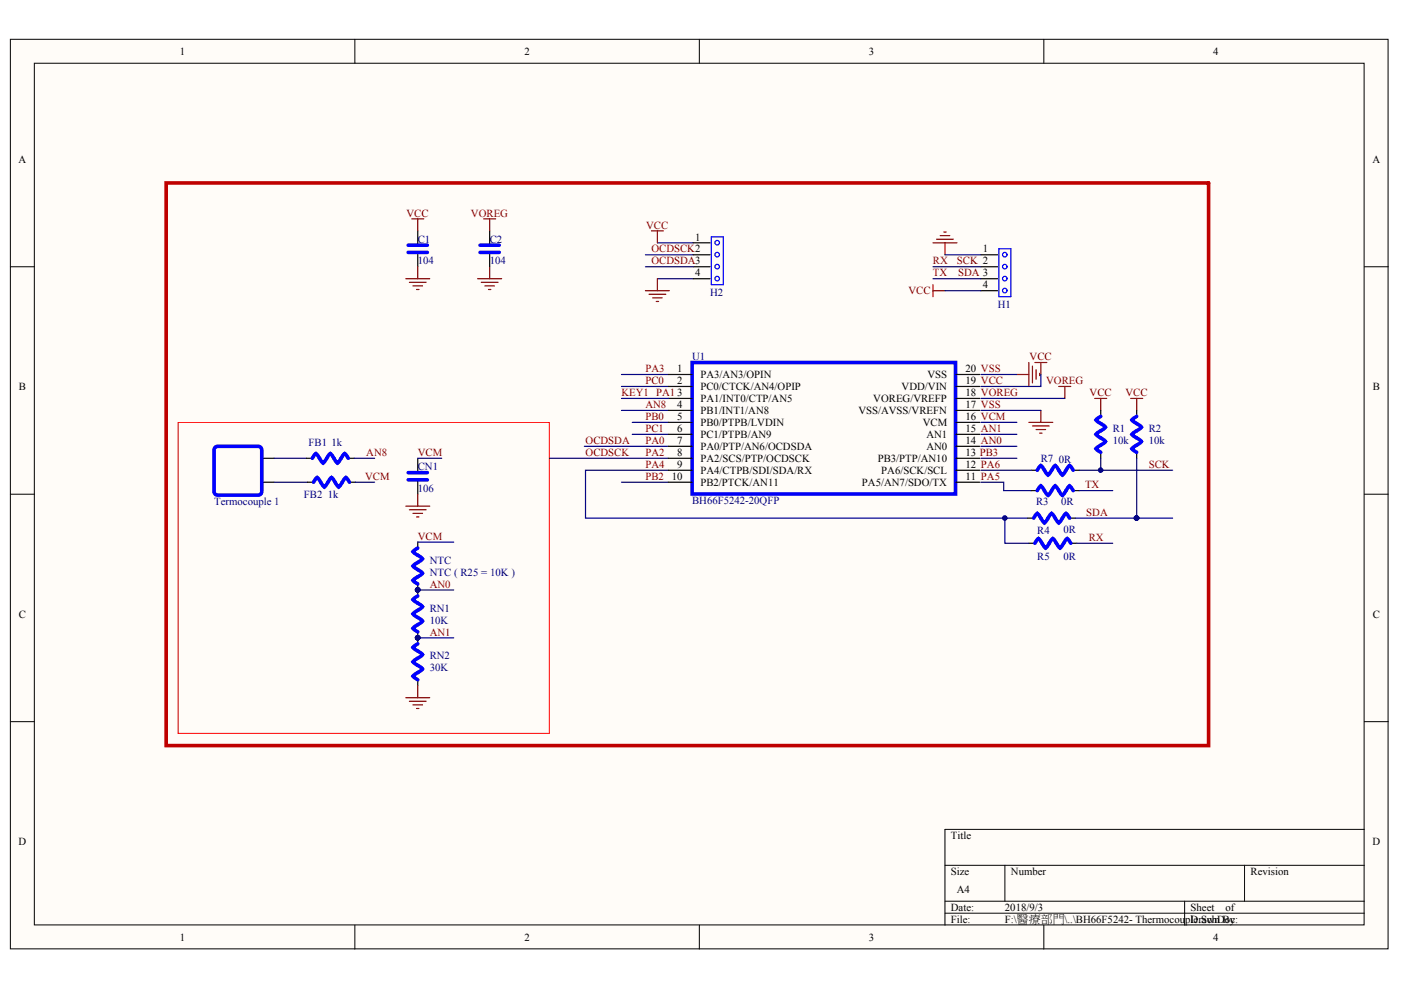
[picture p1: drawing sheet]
# Altium schematic sheet BH66F5242- Thermocouple.SchDoc
size A4

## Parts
C1  value 104  [C0603]  (hidden comment: CAP)
C2  value 104  [C0603]  (hidden comment: CAP)
CN1  value 106  [C0603]  (hidden comment: CAP)
FB1  value 1k  [R0603]  (hidden comment: RESISTOR)
FB2  value 1k  [R0603]  (hidden comment: RESISTOR)
H1  HEADER4  [SIP4_2.0MM]  (value not drawn)  (no BOM)
H2  HEADER4  [HDR1X4]  (value not drawn)  (no BOM)
NTC  Vaule: NTC ( R25 = 10K )  [R0603]  (hidden comment: RES)
R1  Vaule: 10k  [R0603]  (hidden comment: RES)
R2  Vaule: 10k  [R0603]  (hidden comment: RES)
R3  value 0R  [R0603]  (hidden comment: RESISTOR)
R4  value 0R  [R0603]  (hidden comment: RESISTOR)
R5  value 0R  [R0603]  (hidden comment: RESISTOR)
R7  value 0R  [R0603]  (hidden comment: RESISTOR)
RN1  Vaule: 10K  [R0603]  (hidden comment: RES)
RN2  Vaule: 30K  [R0603]  (hidden comment: RES)
Termocouple_1  CONNET*2  [KB396]  (value not drawn)  (no BOM)
U1  BH66F5242-20QFP  [QFN20(4*4)]

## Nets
VCC: C1.2 H1.4 H2.1 R1.2 R2.2
VOREG: C2.2
VSS: C1.1 C2.1 CN1.1 H1.1 H2.4 RN2.1  [also labelled GND]
AN0: NTC.1 RN1.2
AN1: RN1.1 RN2.2
AN8: FB1.2 U1.4(PB1/INT1/AN8)
KEY1: U1.3(PA1/INT0/CTP/AN5)  [also labelled PA1]
OCDSCK: H2.2 U1.8(PA2/SCS/PTP/OCDSCK)  [also labelled PA2]
OCDSDA: H2.3 U1.7(PA0/PTP/AN6/OCDSDA)  [also labelled PA0]
PA3: U1.1(PA3/AN3/OPIN)
PA4: R4.1 R5.1 U1.9(PA4/CTPB/SDI/SDA/RX)
PA5: R3.1
PA6: R7.1
PB0: U1.5(PB0/PTPB/LVDIN)
PB2: U1.10(PB2/PTCK/AN11)
PB3: U1.13(PB3/PTP/AN10)
PC0: U1.2(PC0/CTCK/AN4/OPIP)
PC1: U1.6(PC1/PTPB/AN9)
RX: H1.2 R1.1 R5.2 R7.2  [also labelled SCK]
SDA: H1.3 R2.1 R3.2 R4.2  [also labelled TX]
VCM: CN1.2 FB2.2 NTC.2
NetFB1_1: FB1.1 Termocouple_1.2
NetFB2_1: FB2.1 Termocouple_1.1

Not connected (* = marked no-connect by the designer): U1 11(PA5/AN7/SDO/TX) 12(PA6/SCK/SCL) 14(AN0) 15(AN1) 16(VCM) 17(VSS/AVSS/VREFN) 18(VOREG/VREFP) 19(VDD/VIN) 20(VSS)
